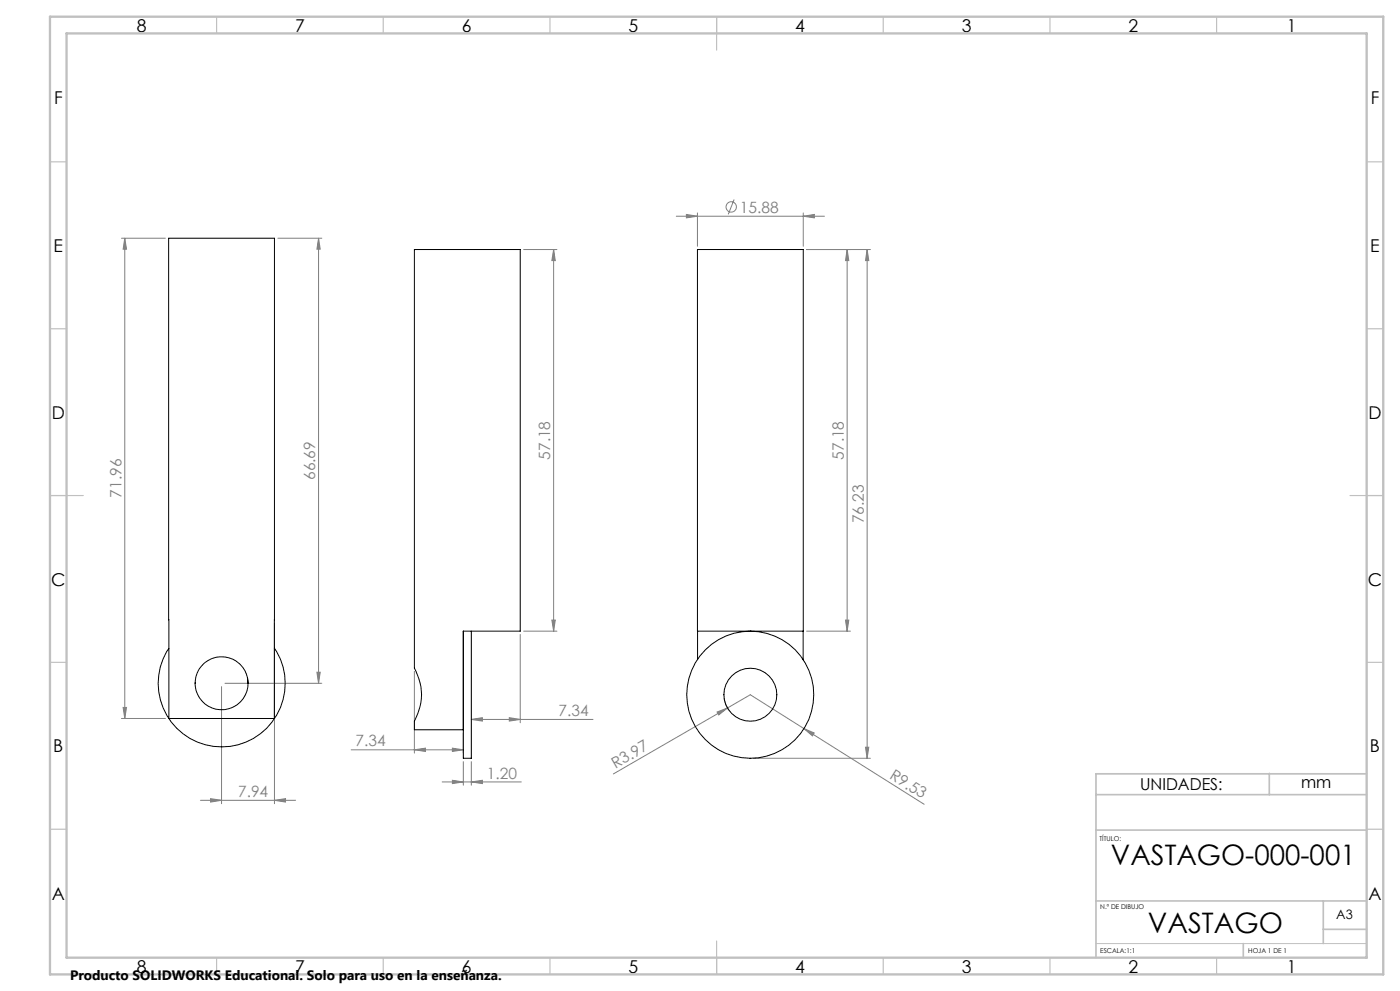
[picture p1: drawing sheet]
<svg xmlns="http://www.w3.org/2000/svg" width="420mm" height="297mm" viewBox="0 0 420 297" stroke-linecap="round" stroke-linejoin="round" font-family="sans-serif">
<g fill="none" stroke="#808080" stroke-width=".3">
<path d="M220.2 59.8l-1.7 4.4M36.4 71.4h13.2M37.4 71.4l.6 3.3h-1.1zM37.4 71.4v143.9M83.4 71.4h13.2M95.6 71.4v133.4M95.6 71.4l.5 3.3h-1zM157.1 74.8h10M166.1 74.8l.5 3.3h-1zM166.1 74.8v114.4M202.9 64.8h44.4M205.9 64.3l3.3 .5-3.3 .5z"/>
<path d="M209.2 63.8v10M241 64.8l3.3-.5v1zM241 63.8v10M242 74.8h19.1M254.1 74.8v114.4M254.1 74.8l.5 3.3h-1zM260.1 74.8l.5 3.3h-1zM260.1 74.8v152.5M82.3 186.8v54.1M156.1 190.1v26.5M157.1 189.2h10M165.6 185.8h1l-.5 3.4z"/>
<path d="M242 189.2h13.1M253.6 185.8h1l-.5 3.4zM36.4 215.3h13.2M36.9 212h1.1l-.6 3.3zM66.5 205.8v35.1M67.5 204.8h29.1M95.1 201.5h1l-.5 3.3zM124.3 201.2v24.5M139 219.7v6M141.4 215.6l3.3-.5v1zM141.4 215.6h36.5M152.8 215.1l3.3 .5-3.3 .5z"/>
<path d="M215.1 213.4l3.1-1.2-2.6 2.1zM217.2 209.2l.7 2.4 .9 1.4M218.2 212.2l-34.2 19.7M218.2 212.2l6.9-4 16.1 10.2M241.2 218.4l3.1 1.3-.6 .9zM241.2 218.4l36 22.6M60.1 239.9h28.6M63.2 239.4l3.3 .5-3.3 .5zM82.3 239.9l3.4-.5v1zM105.3 224.7h33.7M124.3 224.7l3.3-.5v1zM132.6 234.3h23.8"/>
<path d="M135.7 224.2l3.3 .5-3.3 .5zM135.7 233.9l3.3 .4-3.3 .5zM139 228.2v7.1M141.4 234.3l3.3-.4v.9zM141.4 228.2v7.1M226.1 227.3h35M259.6 223.9h1l-.5 3.4z"/>
<circle cx="219.4" cy="62" r="1.56"/>
</g>
<path d="M328.8 282.8h81.2" fill="none" stroke="#c0c0c0" stroke-width=".3"/>
<g fill="none" stroke="#c0c0c0" stroke-width=".35">
<path d="M65 5v5M115 5v5M165 5v5M215 5v10M265 5v5M315 5v5M365 5v5M15 48.5h5M410 48.5h5M15 98.5h5M410 98.5h5M15 148.5h10"/>
<path d="M405 148.5h10M15 198.5h5M410 198.5h5M15 248.5h5M410 248.5h5M65 287v5M115 287v5M165 287v5M215 282v10M265 287v5M315 287v5M365 287v5"/>
</g>
<path d="M328.8 238.2h81.2M380.8 231.8v6.4M410 231.9h-81.2v55.1M328.8 248.8h81.2M328.8 270h81.2M397 270v12.8M397 278.5h13M373 282.8v4.2" fill="none" stroke="#c0c0c0" stroke-width=".5"/>
<path d="M15 5h400v287h-400zM20 10h390v277h-390z" fill="none" stroke="#c0c0c0" stroke-width=".7"/>
<g fill="#808080">
<path d="M215.1 213.4l3.1-1.2-2.6 2.1z"/>
<path d="M241.2 218.4l3.1 1.3-.6 .9z"/>
<path d="M141.4 215.6l3.3-.5v1zM152.8 215.1l3.3 .5-3.3 .5zM124.3 224.7l3.3-.5v1zM135.7 224.2l3.3 .5-3.3 .5z"/>
<path d="M135.7 233.9l3.3 .4-3.3 .5zM141.4 234.3l3.3-.4v.9z"/>
<path d="M205.9 64.3l3.3 .5-3.3 .5zM241 64.8l3.3-.5v1z"/>
<path d="M36.9 212h1.1l-.6 3.3zM37.4 71.4l.6 3.3h-1.1zM95.1 201.5h1l-.5 3.3zM95.6 71.4l.5 3.3h-1z"/>
<path d="M165.6 185.8h1l-.5 3.4zM166.1 74.8l.5 3.3h-1z"/>
<path d="M253.6 185.8h1l-.5 3.4zM254.1 74.8l.5 3.3h-1zM259.6 223.9h1l-.5 3.4zM260.1 74.8l.5 3.3h-1z"/>
<path d="M63.2 239.4l3.3 .5-3.3 .5zM82.3 239.9l3.4-.5v1z"/>
</g>
<g fill="none" stroke="#000" stroke-width=".3">
<path d="M50.6 71.4h31.7v143.9h-31.6zM124.3 74.8h31.8v114.4h-17.1v29.5h-14.7l.1-2.6a15.8 15.8 0 0 0-.1-15.9zM50.6 185.7h.1M82.3 194.2a19 19 0 0 1-15.7 29.6 19 19 0 0 1-15.9-29.5M139 189.2v38.1h2.4v-38.1M209.2 189.2h31.8M209.3 197.6l-.1-122.8h31.8l-.1 122.9M58.6 204.6l-.1 .2M74.3 203.3l.1 1.5"/>
<circle cx="66.5" cy="204.8" r="7.9"/>
<circle cx="225.1" cy="208.2" r="19"/>
<circle cx="225.1" cy="208.2" r="7.9"/>
</g>
<g font-size="8.5">
<text x="333.3" y="259.3">VASTAGO-000-001</text>
<text x="344.4" y="279.7">VASTAGO</text>
</g>
<g font-size="5.3">
<text x="41" y="9.5">8</text>
<text x="88.5" y="9.5">7</text>
<text x="138.5" y="9.5">6</text>
<text x="188.5" y="9.5">5</text>
<text x="238.5" y="9.5">4</text>
<text x="288.5" y="9.5">3</text>
<text x="338.5" y="9.5">2</text>
<text x="386" y="9.5">1</text>
<text x="16.2" y="31.3">F</text>
<text x="411.2" y="31.3">F</text>
<text x="16.1" y="75.5">E</text>
<text x="411.1" y="75.5">E</text>
<text x="15.5" y="125.5">D</text>
<text x="410.5" y="125.5">D</text>
<text x="15.4" y="175.5">C</text>
<text x="410.4" y="175.5">C</text>
<text x="16" y="225.5">B</text>
<text x="411" y="225.5">B</text>
<text x="15.5" y="269.8">A</text>
<text x="410.5" y="269.8">A</text>
<text x="41" y="291.5">8</text>
<text x="88.5" y="291.5">7</text>
<text x="138.5" y="291.5">6</text>
<text x="188.5" y="291.5">5</text>
<text x="238.5" y="291.5">4</text>
<text x="288.5" y="291.5">3</text>
<text x="338.5" y="291.5">2</text>
<text x="386" y="291.5">1</text>
</g>
<g font-size="4.9">
<text x="342" y="236.8">UNIDADES:</text>
<text x="390.4" y="236.2">mm</text>
</g>
<g font-size="4.7" fill="#808080">
<text x="221.9" y="63.7">15.88</text>
<text x="165.1" y="137.8" transform="rotate(-90 165.1 137.8)">57.18</text>
<text x="253.1" y="137.8" transform="rotate(-90 253.1 137.8)">57.18</text>
<text x="94.6" y="143.9" transform="rotate(-90 94.6 143.9)">66.69</text>
<text x="36.5" y="149.2" transform="rotate(-90 36.5 149.2)">71.96</text>
<text x="259.1" y="156.8" transform="rotate(-90 259.1 156.8)">76.23</text>
<text x="167.6" y="214.6">7.34</text>
<text x="106.7" y="223.7">7.34</text>
<text x="146.1" y="233.3">1.20</text>
<text x="184.6" y="230.4" transform="rotate(-30 184.6 230.4)">R3.97</text>
<text x="266.7" y="233.1" transform="rotate(32 266.7 233.1)">R9.53</text>
<text x="71.4" y="238.8">7.94</text>
</g>
<text font-size="4.1" x="21" y="293.7">Producto SOLIDWORKS Educational. Solo para uso en la enseñanza.</text>
<text font-size="3.9" x="400.9" y="275.5">A3</text>
<g font-size="2">
<text x="329.9" y="251.9">TÍTULO:</text>
<text x="330.1" y="272.5">N.º DE DIBUJO</text>
<text x="330.1" y="285.6">ESCALA:1:1</text>
<text x="374.5" y="285.6">HOJA 1 DE 1</text>
</g>
</svg>
